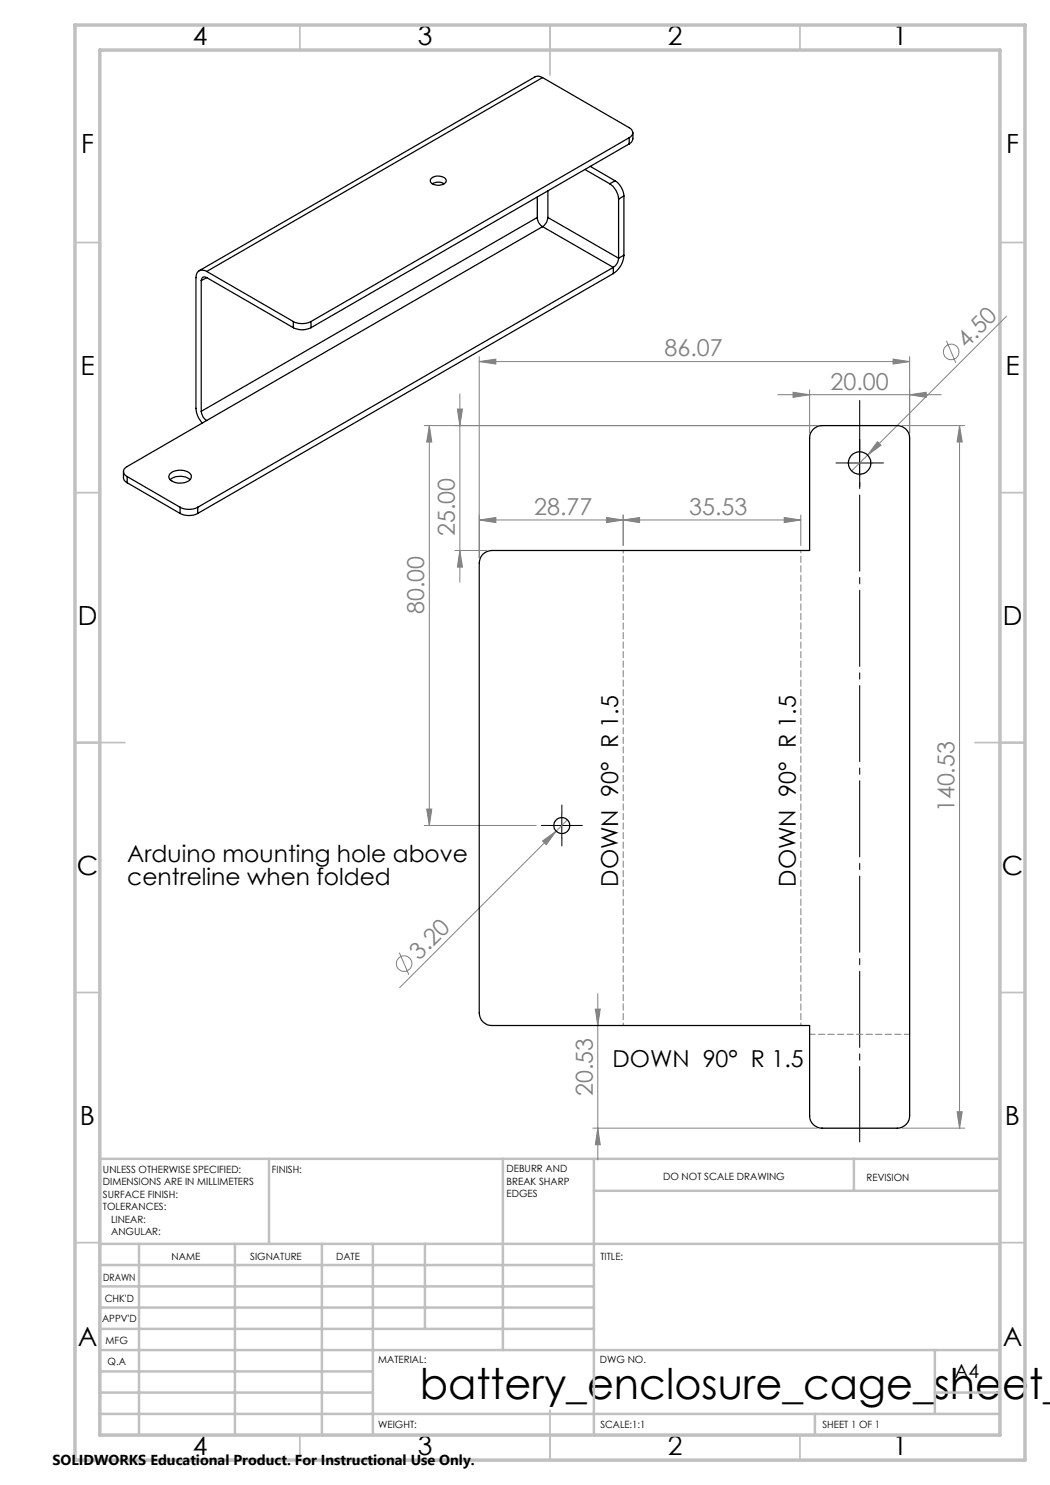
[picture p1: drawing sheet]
<svg xmlns="http://www.w3.org/2000/svg" width="210mm" height="297mm" viewBox="0 0 210 297" stroke-linecap="round" stroke-linejoin="round" font-family="sans-serif">
<g fill="none" stroke="#808080" stroke-width=".2">
<path d="M92 78.8v37.6M95.8 72.3l3.4-.5v1zM95.8 71.3v40.3M95.8 72.3h86.1M155.6 78.9h32.7M158.6 78.5l3.3 .4-3.3 .6zM161.9 78v8.6M178.6 71.8l3.3 .5-3.3 .5zM181.9 78.9l3.3-.4v1zM181.9 71.3v15.3M189.3 68.2l1.9 4.4M201.3 63.2l-27.8 27.8"/>
<path d="M84.8 85.1h78.6M85.9 85.1v80M85.9 85.1l.5 3.3h-1.1zM91.5 81.8h1l-.5 3.3zM173.5 91l-3.2 3.2M175.5 88.3l.7 .7-2.7 2zM180.4 85.1h12.5M191.9 85.1v140.5M191.9 85.1l.5 3.3h-1zM91 110.1h6.4M92 110.1l.5 3.3h-1zM95.8 104l3.4-.5v1z"/>
<path d="M95.8 104h64.4M121.3 103.5l3.3 .5-3.3 .5zM124.6 104l3.3-.5v1zM124.6 103v6.1M156.8 103.5l3.4 .5-3.4 .5zM160.2 103v6.1M84.8 165.1h22.4M85.3 161.8h1.1l-.5 3.3zM108.5 168.2l2.7-2-1.9 2.7zM113.5 164l-33.6 33.5M79.9 190.5l1.9 4.4M119.6 198.8v33.2"/>
<path d="M119.1 201.8h1l-.5 3.3zM118.6 225.6h44.8M119.6 225.6l.5 3.3h-1zM180.4 225.6h12.5M191.4 222.4h1l-.5 3.2z"/>
<circle cx="190.2" cy="70.4" r="1.57"/>
<circle cx="80.8" cy="192.7" r="1.56"/>
</g>
<path d="M171.9 80.1v148.3" fill="none" stroke="#000" stroke-width=".2" stroke-dasharray="15.2 1.3 1.3 1.3" stroke-dashoffset=".1"/>
<path d="M169.4 92.6h-2.2M171.9 90.1v-2.3M171.9 95.1v2.2M174.4 92.6h2.3M109.9 165.1h-1.6M112.4 162.6v-1.6M112.4 167.6v1.6M114.9 165.1h1.6" fill="none" stroke="#000" stroke-width=".2" stroke-dasharray="15.2 1.3 1.3 1.3"/>
<path d="M169.4 92.6h5M171.9 90.1v5M109.9 165.1h5M112.4 162.6v5" fill="none" stroke="#000" stroke-width=".2"/>
<path d="M160.2 110.1v95M124.6 205.1v-95" fill="none" stroke="#808080" stroke-width=".2" stroke-dasharray="1.3 .6" stroke-dashoffset=".8"/>
<path d="M181.9 206.9h-20" fill="none" stroke="#808080" stroke-width=".2" stroke-dasharray="1.3 .6" stroke-dashoffset=".2"/>
<g fill="none" stroke="#c0c0c0" stroke-width=".35">
<path d="M60 5v5M110 5v10M160 5v5M15 48.5h5M200 48.5h5M15 98.5h5M200 98.5h5M15 148.5h10M195 148.5h10M15 198.5h5M200 198.5h5M15 248.5h5"/>
<path d="M200 248.5h5M60 287v5M110 282v10M160 287v5"/>
</g>
<g fill="none" stroke="#c0c0c0" stroke-width=".5">
<path d="M53.8 231.8v17M100.6 231.8v38.2M118.8 231.8v55.2M118.8 238.2h81.2M170.8 231.8v6.4M200 231.8h-180v55.2M20 248.8h180M20 257.3h98.8M20 253h98.8M27.8 248.8v38.2M47 248.8v38.2M64.4 248.8v38.2"/>
<path d="M74.6 248.8v38.2M85 248.8v17M20 265.8h98.8M20 261.5h98.8M20 278.5h54.6M20 274.3h54.6M20 270h180M187 278.5h13M187 270v12.8M20 282.8h180M163 282.8v4.2"/>
</g>
<path d="M15 5h190v287h-190zM20 10h180v277h-180z" fill="none" stroke="#c0c0c0" stroke-width=".7"/>
<g fill="#808080">
<path d="M175.5 88.3l.7 .7-2.7 2z"/>
<path d="M108.5 168.2l2.7-2-1.9 2.7z"/>
<path d="M95.8 104l3.4-.5v1zM121.3 103.5l3.3 .5-3.3 .5z"/>
<path d="M124.6 104l3.3-.5v1zM156.8 103.5l3.4 .5-3.4 .5z"/>
<path d="M191.4 222.4h1l-.5 3.2zM191.9 85.1l.5 3.3h-1zM119.6 225.6l.5 3.3h-1zM119.1 201.8h1l-.5 3.3zM92 110.1l.5 3.3h-1zM91.5 81.8h1l-.5 3.3zM85.3 161.8h1.1l-.5 3.3zM85.9 85.1l.5 3.3h-1.1z"/>
<path d="M95.8 72.3l3.4-.5v1zM178.6 71.8l3.3 .5-3.3 .5zM158.6 78.5l3.3 .4-3.3 .6zM181.9 78.9l3.3-.4v1z"/>
</g>
<g fill="none" stroke="#000" stroke-width=".25">
<path d="M108.5 15.5l17.3 10a1.05 1.05 0 0 1 .8 1 1.05 1.05 0 0 1-.8 1M108.5 15.5a1.47 1.47 0 0 0-1.5-.1l-67.2 38.7M108.5 15.5l-67.2 38.8M86.3 35.7a2.1 2.1 0 0 1 2.9 .3 1.39 1.39 0 0 1-1.9 1h-.3a.8 .8 0 0 1-.8-.4 .8 .8 0 0 1 .1-.9zM86.4 36.8a2.42 2.42 0 0 1 2.4 0M107.5 39.4v4.1M109.6 38.2v5.3M117 33.9l5 2.9M118 33.3l5 2.9M122 36.8a3.9 3.9 0 0 1 1.7 3M123 36.2a3.9 3.9 0 0 1 1.8 3M123 36.2l-1 .6"/>
<path d="M123.7 39.8v11.8M124.8 39.2l-1.1 .6M124.8 39.2v11.8M125.8 27.5l-63.6 36.8M125.8 27.5v1.3M125.8 28.8l-63.6 36.7M126.6 26.6v1.2a1.32 1.32 0 0 1-.8 1M40.3 56.1v26.2M41.3 55.5a.66 .66 0 0 0-.7-.1 .66 .66 0 0 0-.3 .7M41.3 54.3a1.32 1.32 0 0 0-1.5-.2 1.32 1.32 0 0 0-.6 1.4v26.2l.5 1.8 .8 1.1M41.3 54.3l17.4 10M41.3 55.5l17.4 10"/>
<path d="M41.3 55.5l-1 .6M107.5 43.5a2.11 2.11 0 0 0 1 1.8M107.5 43.5l-67.2 38.8M108.5 45.3l-67.2 38.8M108.5 45.3l14.2 8.2M109.6 43.5a2.33 2.33 0 0 1-1.1 1.8M109.6 43.5l14.1 8.1M122.7 53.5l-83.2 48M122.7 53.5v1.2M122.7 54.7l-83.2 48M123.7 51.6a2.33 2.33 0 0 1-1 1.9M124.8 51a4.6 4.6 0 0 1-2.1 3.7"/>
<path d="M124.8 51l-1.1 .6M58.7 65.5a3.9 3.9 0 0 0 3.5 0M58.7 64.3a3.9 3.9 0 0 0 3.5 0M58.7 64.3v1.2M62.2 64.3v1.2M24.7 94.3v1.2a1.14 1.14 0 0 0 .7 1.1M25.4 95.3l10.6 6.2M25.4 95.3v1.3M25.4 96.6l10.6 6.1M34 94.8a3.1 3.1 0 0 1 4.2 .2 1.44 1.44 0 0 1-1.7 1.6 2.57 2.57 0 0 1-2.7-1zM34 96a3.2 3.2 0 0 1 4 0M40.3 82.3a2.25 2.25 0 0 0 1 1.8"/>
<path d="M41.3 84.1l-15.9 9.2a1.05 1.05 0 0 0-.7 1 1.05 1.05 0 0 0 .7 1M36 101.5a3.9 3.9 0 0 0 3.5 0M36 102.7a3.9 3.9 0 0 0 3.5 0M36 101.5v1.2M39.5 101.5v1.2M96.6 110.8a2.72 2.72 0 0 1 1.8-.7h63.5v-22.5a2.47 2.47 0 0 1 2.5-2.5h15a2.47 2.47 0 0 1 2.5 2.5v135.5a2.47 2.47 0 0 1-2.5 2.5h-15a2.47 2.47 0 0 1-2.5-2.5v-18h-63.5a2.53 2.53 0 0 1-2.6-2.5v-90a2.72 2.72 0 0 1 .8-1.8z"/>
<circle cx="171.9" cy="92.6" r="2.25"/>
<circle cx="112.4" cy="165.1" r="1.59"/>
</g>
<text font-size="8.5" x="84" y="279.7">battery_enclosure_cage_sheet_</text>
<g font-size="5.3">
<text x="38.5" y="8.9">4</text>
<text x="83.5" y="8.9">3</text>
<text x="133.6" y="8.9">2</text>
<text x="178.6" y="8.9">1</text>
<text x="16.2" y="30.7">F</text>
<text x="201.2" y="30.7">F</text>
<text x="16.1" y="74.9">E</text>
<text x="201.1" y="74.9">E</text>
<text x="15.5" y="124.9">D</text>
<text x="200.5" y="124.9">D</text>
<text x="15.4" y="174.9">C</text>
<text x="200.4" y="174.9">C</text>
<text x="16" y="224.9">B</text>
<text x="201" y="224.9">B</text>
<text x="15.5" y="269.2">A</text>
<text x="200.5" y="269.2">A</text>
<text x="38.5" y="290.9">4</text>
<text x="83.5" y="290.9">3</text>
<text x="133.6" y="290.9">2</text>
<text x="178.6" y="290.9">1</text>
</g>
<g font-size="4.7" fill="#808080">
<text x="132.9" y="71.3">86.07</text>
<text x="193.3" y="69.8" transform="rotate(-45 193.3 69.8)">4.50</text>
<text x="166.1" y="77.9">20.00</text>
<text x="91" y="107.2" transform="rotate(-90 91 107.2)">25.00</text>
<text x="106.8" y="103">28.77</text>
<text x="137.8" y="103">35.53</text>
<text x="84.9" y="122.8" transform="rotate(-90 84.9 122.8)">80.00</text>
<text x="190.9" y="162.5" transform="rotate(-90 190.9 162.5)">140.53</text>
<text x="83.9" y="192.1" transform="rotate(-45 83.9 192.1)">3.20</text>
<text x="118.6" y="219.2" transform="rotate(-90 118.6 219.2)">20.53</text>
</g>
<g font-size="4.7">
<text x="25.5" y="172.4">Arduino mounting hole above</text>
<text x="25.5" y="176.9">centreline when folded</text>
<text x="123.6" y="177.4" transform="rotate(-90 123.6 177.4)">DOWN 90° R 1.5</text>
<text x="159.2" y="177.4" transform="rotate(-90 159.2 177.4)">DOWN 90° R 1.5</text>
<text x="122.5" y="213.4">DOWN 90° R 1.5</text>
</g>
<text font-size="3.9" x="190.9" y="275.5">A4</text>
<text font-size="2.9" x="10.5" y="292.9">SOLIDWORKS Educational Product. For Instructional Use Only.</text>
<g font-size="2">
<text x="20.6" y="234.6">UNLESS OTHERWISE SPECIFIED:</text>
<text x="20.6" y="237.1">DIMENSIONS ARE IN MILLIMETERS</text>
<text x="20.6" y="239.6">SURFACE FINISH:</text>
<text x="54.4" y="234.6">FINISH:</text>
<text x="101.3" y="234.5">DEBURR AND</text>
<text x="101.3" y="237">BREAK SHARP</text>
<text x="101.3" y="239.5">EDGES</text>
<text x="132.6" y="236">DO NOT SCALE DRAWING</text>
<text x="173.3" y="236.2">REVISION</text>
<text x="20.6" y="242.1">TOLERANCES:</text>
<text x="22.2" y="244.6">LINEAR:</text>
<text x="22.2" y="247.1">ANGULAR:</text>
<text x="34.3" y="252">NAME</text>
<text x="50" y="251.9">SIGNATURE</text>
<text x="67.2" y="251.9">DATE</text>
<text x="120.1" y="251.9">TITLE:</text>
<text x="20.6" y="256.1">DRAWN</text>
<text x="20.9" y="260.3">CHK'D</text>
<text x="20.4" y="264.4">APPV'D</text>
<text x="21.1" y="268.8">MFG</text>
<text x="21.5" y="273">Q.A</text>
<text x="75.6" y="272.5">MATERIAL:</text>
<text x="120" y="272.5">DWG NO.</text>
<text x="75.6" y="285.5">WEIGHT:</text>
<text x="120.1" y="285.6">SCALE:1:1</text>
<text x="164.5" y="285.6">SHEET 1 OF 1</text>
</g>
</svg>
